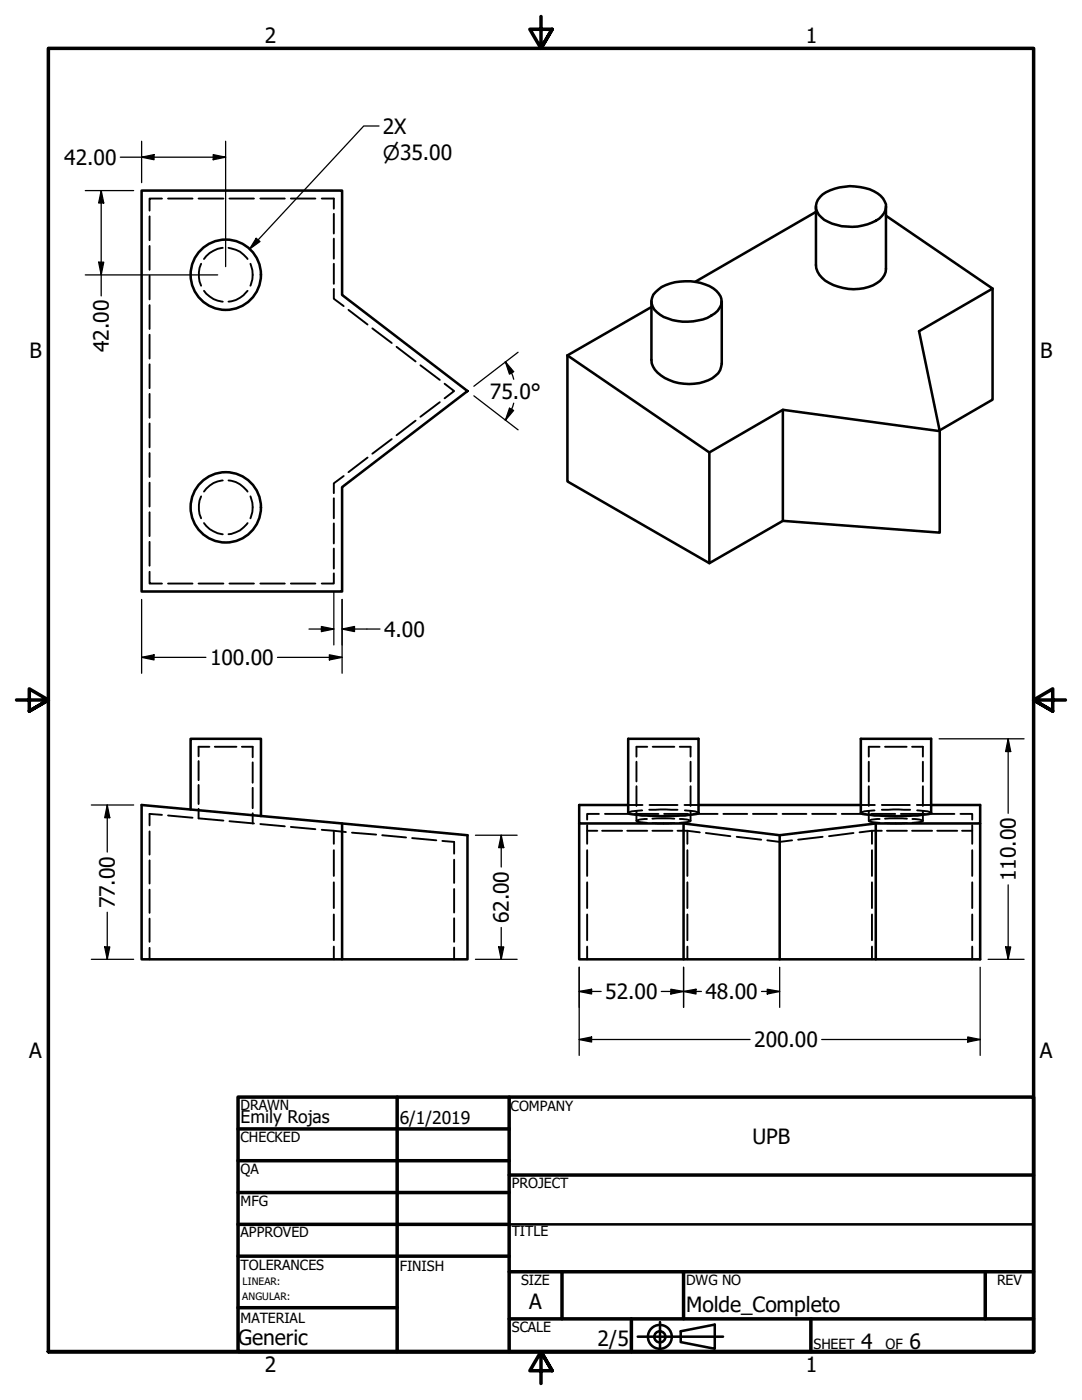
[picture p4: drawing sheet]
<svg xmlns="http://www.w3.org/2000/svg" width="216mm" height="279mm" viewBox="0 0 216 279" stroke-linecap="round" stroke-linejoin="round" font-family="sans-serif">
<!-- layer: Hidden (ANSI) -->
<g fill="none" stroke="#000" stroke-width=".38">
<path d="M32.3 39.6h-2.5v2.4M33.5 39.6h4.9M39.6 39.6h5M45.8 39.6h4.9M51.9 39.6h4.9M58 39.6h4.9M64.2 39.6h2.4v2.1M29.8 43.2v4.7M29.8 49.1v4.7M29.8 55v4.8M40.1 52.6a5.4 5.4 0 0 0 0 4.4M40.7 58a5 5 0 0 0 3.7 2.2"/>
<path d="M44.4 49.5a5.4 5.4 0 0 0-3.7 2.2M45.6 49.5a5.2 5.2 0 0 1 3.8 2.2M49.4 58a5.4 5.4 0 0 1-3.8 2.2M50 52.6a5.6 5.6 0 0 1 0 4.4M66.6 57.7v1.9l2 1.5M66.6 42.7v3.9M66.6 47.6v4M66.6 52.6v4M29.8 60.9v4.8M29.8 66.8v4.8M29.8 72.7v4.8M29.8 78.6v4.8"/>
<path d="M69.5 61.8l3.8 3M74.3 65.5l3.9 3M79.1 69.2l3.8 2.9M83.9 72.9l3.9 2.9M88.7 76.6l1.9 1.4-1.9 1.5M29.8 84.5v4.8M29.8 90.4v4.8M29.8 96.3v4.8M40.1 99.1a5.4 5.4 0 0 0 0 4.3M44.4 95.9a4.9 4.9 0 0 0-3.7 2.2M45.6 95.9a5.2 5.2 0 0 1 3.8 2.2M50 99.1a5.6 5.6 0 0 1 0 4.3"/>
<path d="M66.6 99.4v4M68.6 95l-2 1.5v1.9M73.3 91.3l-3.8 2.9M78.2 87.6l-3.9 3M82.9 83.9l-3.8 3M87.8 80.3l-3.9 2.9M29.8 114.1v2.4h2.5M29.8 102.2v4.8M29.8 108.1v4.8M33.5 116.5h4.9M39.6 116.5h5M40.7 104.4a5.4 5.4 0 0 0 3.7 2.2"/>
<path d="M45.8 116.5h4.9M49.4 104.4a5.2 5.2 0 0 1-3.8 2.2M51.9 116.5h4.9M58 116.5h4.9M66.6 114.4v2.1h-2.4M66.6 104.5v4M66.6 109.5v4M39.6 151.9v3.8M39.6 156.7v3.8M41.8 149h-2.2v1.9M42.9 149h4.3M48.3 149h2.1v2.1"/>
<path d="M50.4 152.1v4.1M50.4 157.2v4.1M127 152v4M127 156.9v3.9M129.2 149h-2.2v2M130.2 149h4.4M135.6 149h2.2v2M137.8 152v4M137.8 156.9v3.9M173.4 152v4M173.4 156.9v3.9M175.5 149h-2.1v2"/>
<path d="M176.6 149h4.3M182 149h2.1v2M184.1 152v4M184.1 156.9v3.9M29.8 165.9v4.7M29.8 171.7v4.6M29.8 177.5v4.7M32.3 162.6l-2.5-.2v2.3M33.5 162.8l4.9 .4M39.6 161.4v1.9l5 .5M45.8 163.9l4.9 .4M50.4 162.3v2"/>
<path d="M51.9 164.5l4.9 .4M58 165l4.9 .5M64.2 165.6l4.8 .5M66.6 165.8v2.6M66.6 169.7v5.1M66.6 176.1v5.1M70.2 166.2l4.9 .4M76.3 166.7l4.7 .4M82.2 167.3l4.9 .4M88.3 167.8l2.3 .2v2.4M90.6 171.6v4.6M90.6 177.4v4.7"/>
<path d="M117.2 164.7v1.1h2M117.2 165.8v2.6M117.2 169.7v5.1M117.2 176.1v5.1M119.5 162.4h-2.3v1.2M120.1 165.8h4M120.7 162.4h4.8M125.2 165.8h4M125.3 160.7h2.9M126.6 162.4h4.8M127 161.9v1.9M128.1 161.7l-2.1 .2-.7 .3"/>
<path d="M129.1 163.4l-1.5 .2-.6 .2 .4 .2 1.7 .2M129.5 161.6h5.7M129.6 160.7h5.6M130.2 164.3h4.4M130.2 163.4h4.4M130.2 165.8h4M132.5 162.4h4.8M135.2 165.8h2l2.4 .3M135.6 163.4l1.6 .2 .6 .2-.4 .2-1.8 .2M136.6 160.7h2.8M136.7 161.7l2 .2 .7 .3M137.2 165.8v2.6"/>
<path d="M137.2 169.7v5.1M137.2 176.1v5.1M137.8 161.9v1.9M138.4 162.4h4.8M140.8 166.2l4.9 .7M144.3 162.4h4.8M147 167l4.9 .6M150.2 162.4h4.8M153.1 167.7l2.5 .3 2.5-.3M156.1 162.4h4.8M162.1 162.4h4.7M164.1 167l-4.8 .6"/>
<path d="M168 162.4h4.7M170.3 166.2l-4.9 .7M171.8 160.7h2.8M173.4 161.9v1.9M173.9 162.4h4.7M174 165.8v2.6M174 169.7v5.1M174 176.1v5.1M174.5 161.7l-2 .2-.7 .3M175.5 163.4l-1.6 .2-.5 .2 .3 .2 1.8 .2M176 165.8h-2l-2.5 .3M176 161.6h5.6"/>
<path d="M176 160.7h5.5M176.6 164.3h4.4M176.6 163.4h4.4M177 165.8h4M179.8 162.4h4.7M182 165.8h4M182.1 163.4l1.5 .2 .5 .2-.3 .2-1.7 .2M182.9 160.7h2.9M183 161.7l2.1 .2 .7 .3M184.1 161.9v1.9M185.7 162.4h4.7M187 165.8h4"/>
<path d="M191.6 162.4h2.4v1.2M192 165.8h2M194 164.7v3.7M194 169.7v5.1M194 176.1v5.1M29.8 183.3v4.7M29.8 189.2v2.3M66.6 182.5v5.1M66.6 188.9v2.6M90.6 183.3v4.7M90.6 189.1v2.4M117.2 182.5v5.1"/>
<path d="M117.2 188.9v2.6M137.2 182.5v5.1M137.2 188.9v2.6M174 182.5v5.1M174 188.9v2.6M194 182.5v5.1M194 188.9v2.6"/>
</g>
<!-- layer: Visible (ANSI) -->
<g fill="none" stroke="#000" stroke-width=".51">
<path d="M28.3 38h40v20.9l25 19.1-25 19.2v20.8h-40zM163.6 39.3a9.4 9.4 0 0 1 8-2 5.7 5.7 0 0 1 5.2 3.5 3.6 3.6 0 0 1-2.9 3.6 11.2 11.2 0 0 1-9.4-.5 3 3 0 0 1-1.3-4zM130.8 58.3a7.9 7.9 0 0 1 5.9-2.2 8.5 8.5 0 0 1 6.7 2.4 2.71 2.71 0 0 1-.8 4 10.7 10.7 0 0 1-10.2 .7 3.6 3.6 0 0 1-2.4-3.2l.4-1.2zM162.8 41.2v11.7a4.3 4.3 0 0 0 2.6 3.6 9.6 9.6 0 0 0 10.2-.4 3.3 3.3 0 0 0 1.2-2.4v-12.5M162.8 42.3l-24.1 14M176.8 43.1l21.3 14.5-14.7 8.5 4.1 19.9-31.3-4.2-14.7 8.5-28.3-19.4M198.1 57.6v22.2l-10.6 6.1M113.2 70.9v25.2l28.3 16.3M130 60.1v11.7a4.4 4.4 0 0 0 2.7 3.6 10.1 10.1 0 0 0 9.4 .1 3.5 3.5 0 0 0 1.9-2.9v-12.5M130 61.3l-16.8 9.6M141.5 90.3v22.1l14.7-8.5M156.2 81.8v22.1l31.3 2.4v-20.3"/>
<path d="M125.3 147.4h14.1v14.8a12.6 12.6 0 0 1-4.5 .6l-3.1 .1a22.9 22.9 0 0 1-6.3-.6l-.2-.1zM171.8 147.4h14v14.8a15 15 0 0 1-5.5 .6l-2.1 .1a23.8 23.8 0 0 1-6.4-.6zM38 161.5v-14.1h14.1v15.5M68.3 164.3v27.2h25v-24.8l-65-6v30.8h40M115.6 164.3v27.2h20.8M125.3 160.7h-9.7v3.6h20.8l19.2 2.4 19.2-2.4M136.4 164.3v27.2h19.2v-24.8M139.4 160.7h32.4M174.8 164.3v27.2h20.8v-27.2M185.8 160.7h9.8v3.6h-20.8M155.6 191.5h19.2"/>
<circle cx="45.1" cy="54.8" r="7"/>
<circle cx="45.1" cy="101.3" r="7"/>
</g>
<!-- layer: Border (ANSI) -->
<g fill="none" stroke="#000" stroke-width=".7">
<path d="M107.9 3.3v6.4l-2.2-3.9h4.5l-2.3 3.9 2.3-3.9M3.3 139.7h6.4l-3.9-2.2v4.4l3.9-2.2-3.9 2.2M212.6 139.7h-6.4l3.9-2.2v4.4l-3.9-2.2 3.9 2.2M47.5 218.9h158.7v50.8h-158.7zM79.2 218.9v50.8M101.6 218.9v50.8M47.5 225.3h54.1M47.5 231.6h54.1M47.5 238h54.1M101.6 234.5h104.6M47.5 244.3h54.1M47.5 250.7h54.1"/>
<path d="M101.6 253.8h104.6M112.1 253.8v9.4M136.4 253.8v9.4M196.6 253.8v9.4M9.7 269.7v-260h196.5v260h-196.5h196.5M47.5 261h31.7M101.6 263.2h104.6M110.2 273.6l-2.3-3.9 2.3 3.9h-4.5l2.2-3.9v6.4M126 263.2v6.5M161.8 263.2v6.5"/>
</g>
<!-- layer: Title (ANSI) -->
<g fill="none" stroke="#000" stroke-width=".51">
<path d="M101.6 244.3h104.6M127.3 266.8h17M131.7 263.8v5.6M135.8 265.7l6.8-1.3v4.8l-6.8-1.4z"/>
<circle cx="131.7" cy="266.8" r="2.38"/>
<circle cx="131.7" cy="266.8" r="1.11"/>
</g>
<!-- layer: Dimension (ANSI) -->
<g fill="none" stroke="#000" stroke-width=".25">
<path d="M17 38h9.7M20.2 38l.5 2.5h-1zM20.2 38v21.1M24 31.4h21M28.3 31.4l2.4-.5v1zM28.3 28.2v8.2M42.5 30.9l2.5 .5-2.5 .5zM45 28.2v25M75.6 25.1h-3l-22.8 24.6M17 54.9h26.4M19.7 52.3h1l-.5 2.6zM51.1 47.6l.8 .6-2.1 1.5z"/>
<path d="M94.6 79l8.8 6.8M100.8 72.2l1.7 2-.8 .5zM100.8 72.2l1.3 2.2M102.1 74.4l.4 1.3M103.4 70.3l-8.8 6.8M101.7 81.5l.8 .4-1.7 2zM102.1 81.7l-1.3 2.2M102.5 80.5l-.4 1.2M28.3 119.6v14.8M66.6 118v10.7M68.3 119.6v14.8M28.3 131.2l2.4-.5v1z"/>
<path d="M28.3 131.2h12.8M55.4 131.2h12.9M61.7 125.5h4.9M64.1 125l2.5 .5-2.5 .5zM65.7 130.7l2.6 .5-2.6 .5zM68.3 125.5l2.4-.5v1zM68.3 125.5h7.5M187.4 147.4h16.9M201.2 147.4l.5 2.6h-1zM201.2 147.4v14.9M18.2 160.7h8.5M21.4 160.7l.5 2.5h-1z"/>
<path d="M21.4 160.7v9.4M94.9 166.7h8.3M100 166.7l.5 2.5h-1zM100 166.7v6.3M201.2 176.6v14.9M18.2 191.5h8.5M20.9 189h1l-.5 2.5zM21.4 182.1v9.4M94.9 191.5h8.3M99.5 189h1l-.5 2.5zM100 185.1v6.4M115.6 197.9l2.4-.5v1z"/>
<path d="M115.6 193v17.6M115.6 197.9h4.4M132 197.9h8M133.9 197.4l2.5 .5-2.5 .5zM136.4 197.9l2.5-.5v1zM136.4 193v8M152 197.9h3.6M153.1 197.4l2.5 .5-2.5 .5zM155.6 193v8M195.6 193v17.6M197.2 191.5h7.1M200.7 189h1l-.5 2.5z"/>
<path d="M115.6 207.5l2.4-.6v1.1zM115.6 207.5h34.1M164 207.5h31.6M193.1 206.9l2.5 .6-2.5 .5z"/>
</g>
<g fill="#000">
<path d="M28.3 31.4l2.4-.5v1z" fill-rule="evenodd"/>
<path d="M42.5 30.9l2.5 .5-2.5 .5z" fill-rule="evenodd"/>
<path d="M19.7 52.3h1l-.5 2.6z" fill-rule="evenodd"/>
<path d="M20.2 38l.5 2.5h-1z" fill-rule="evenodd"/>
<path d="M51.1 47.6l.8 .6-2.1 1.5z" fill-rule="evenodd"/>
<path d="M100.8 72.2l1.7 2-.8 .5z" fill-rule="evenodd"/>
<path d="M101.7 81.5l.8 .4-1.7 2z" fill-rule="evenodd"/>
<path d="M28.3 131.2l2.4-.5v1z" fill-rule="evenodd"/>
<path d="M64.1 125l2.5 .5-2.5 .5z" fill-rule="evenodd"/>
<path d="M65.7 130.7l2.6 .5-2.6 .5z" fill-rule="evenodd"/>
<path d="M68.3 125.5l2.4-.5v1z" fill-rule="evenodd"/>
<path d="M201.2 147.4l.5 2.6h-1z" fill-rule="evenodd"/>
<path d="M21.4 160.7l.5 2.5h-1z" fill-rule="evenodd"/>
<path d="M100 166.7l.5 2.5h-1z" fill-rule="evenodd"/>
<path d="M20.9 189h1l-.5 2.5z" fill-rule="evenodd"/>
<path d="M99.5 189h1l-.5 2.5z" fill-rule="evenodd"/>
<path d="M115.6 197.9l2.4-.5v1z" fill-rule="evenodd"/>
<path d="M133.9 197.4l2.5 .5-2.5 .5z" fill-rule="evenodd"/>
<path d="M136.4 197.9l2.5-.5v1z" fill-rule="evenodd"/>
<path d="M153.1 197.4l2.5 .5-2.5 .5z" fill-rule="evenodd"/>
<path d="M200.7 189h1l-.5 2.5z" fill-rule="evenodd"/>
<path d="M115.6 207.5l2.4-.6v1.1z" fill-rule="evenodd"/>
<path d="M193.1 206.9l2.5 .6-2.5 .5z" fill-rule="evenodd"/>
</g>
<g font-size="4.2">
<text x="52.8" y="8.6">2</text>
<text x="160.8" y="8.6">1</text>
<text x="76.4" y="26.7">2X</text>
<text x="12.8" y="32.9">42.00</text>
<text x="5.9" y="71.4">B</text>
<text x="21.7" y="70.3" transform="rotate(-90 21.7 70.3)">42.00</text>
<text x="207.6" y="71.4">B</text>
<text x="97.7" y="79.6">75.0°</text>
<text x="76.6" y="127.1">4.00</text>
<text x="41.9" y="132.7">100.00</text>
<text x="202.7" y="175.8" transform="rotate(-90 202.7 175.8)">110.00</text>
<text x="22.9" y="181.3" transform="rotate(-90 22.9 181.3)">77.00</text>
<text x="101.5" y="184.3" transform="rotate(-90 101.5 184.3)">62.00</text>
<text x="120.8" y="199.4">52.00</text>
<text x="140.8" y="199.4">48.00</text>
<text x="150.5" y="209">200.00</text>
<text x="5.8" y="211.1">A</text>
<text x="207.5" y="211.1">A</text>
<text x="150.2" y="228.2">UPB</text>
<text x="105.6" y="261.3">A</text>
<text x="136.9" y="261.9">Molde_Completo</text>
<text x="47.5" y="268.4">Generic</text>
<text x="119.3" y="268.6">2/5</text>
<text x="171.8" y="269.2">4</text>
<text x="181.5" y="269.2">6</text>
<text x="52.8" y="273.8">2</text>
<text x="160.8" y="273.8">1</text>
</g>
<text font-size="4" x="76.4" y="31.9">⌀35.00</text>
<g font-size="3.5">
<text x="48" y="224.1">Emily Rojas</text>
<text x="79.8" y="224.2">6/1/2019</text>
</g>
<g font-size="2.8">
<text x="48" y="221.5">DRAWN</text>
<text x="101.9" y="221.7">COMPANY</text>
<text x="48" y="227.9">CHECKED</text>
<text x="48" y="234.3">QA</text>
<text x="102.1" y="237.1">PROJECT</text>
<text x="48" y="240.6">MFG</text>
<text x="48" y="247">APPROVED</text>
<text x="102.1" y="246.7">TITLE</text>
<text x="48" y="253.4">TOLERANCES</text>
<text x="79.8" y="253.6">FINISH</text>
<text x="104" y="256.4">SIZE</text>
<text x="136.9" y="256.4">DWG NO</text>
<text x="198.9" y="256.3">REV</text>
<text x="48" y="264.1">MATERIAL</text>
<text x="102.1" y="265.8">SCALE</text>
<text x="162.3" y="269.2">SHEET</text>
<text x="176.7" y="269.2">OF</text>
</g>
<g font-size="2">
<text x="48.4" y="256.5">LINEAR:</text>
<text x="48.3" y="259.5">ANGULAR:</text>
</g>
</svg>
